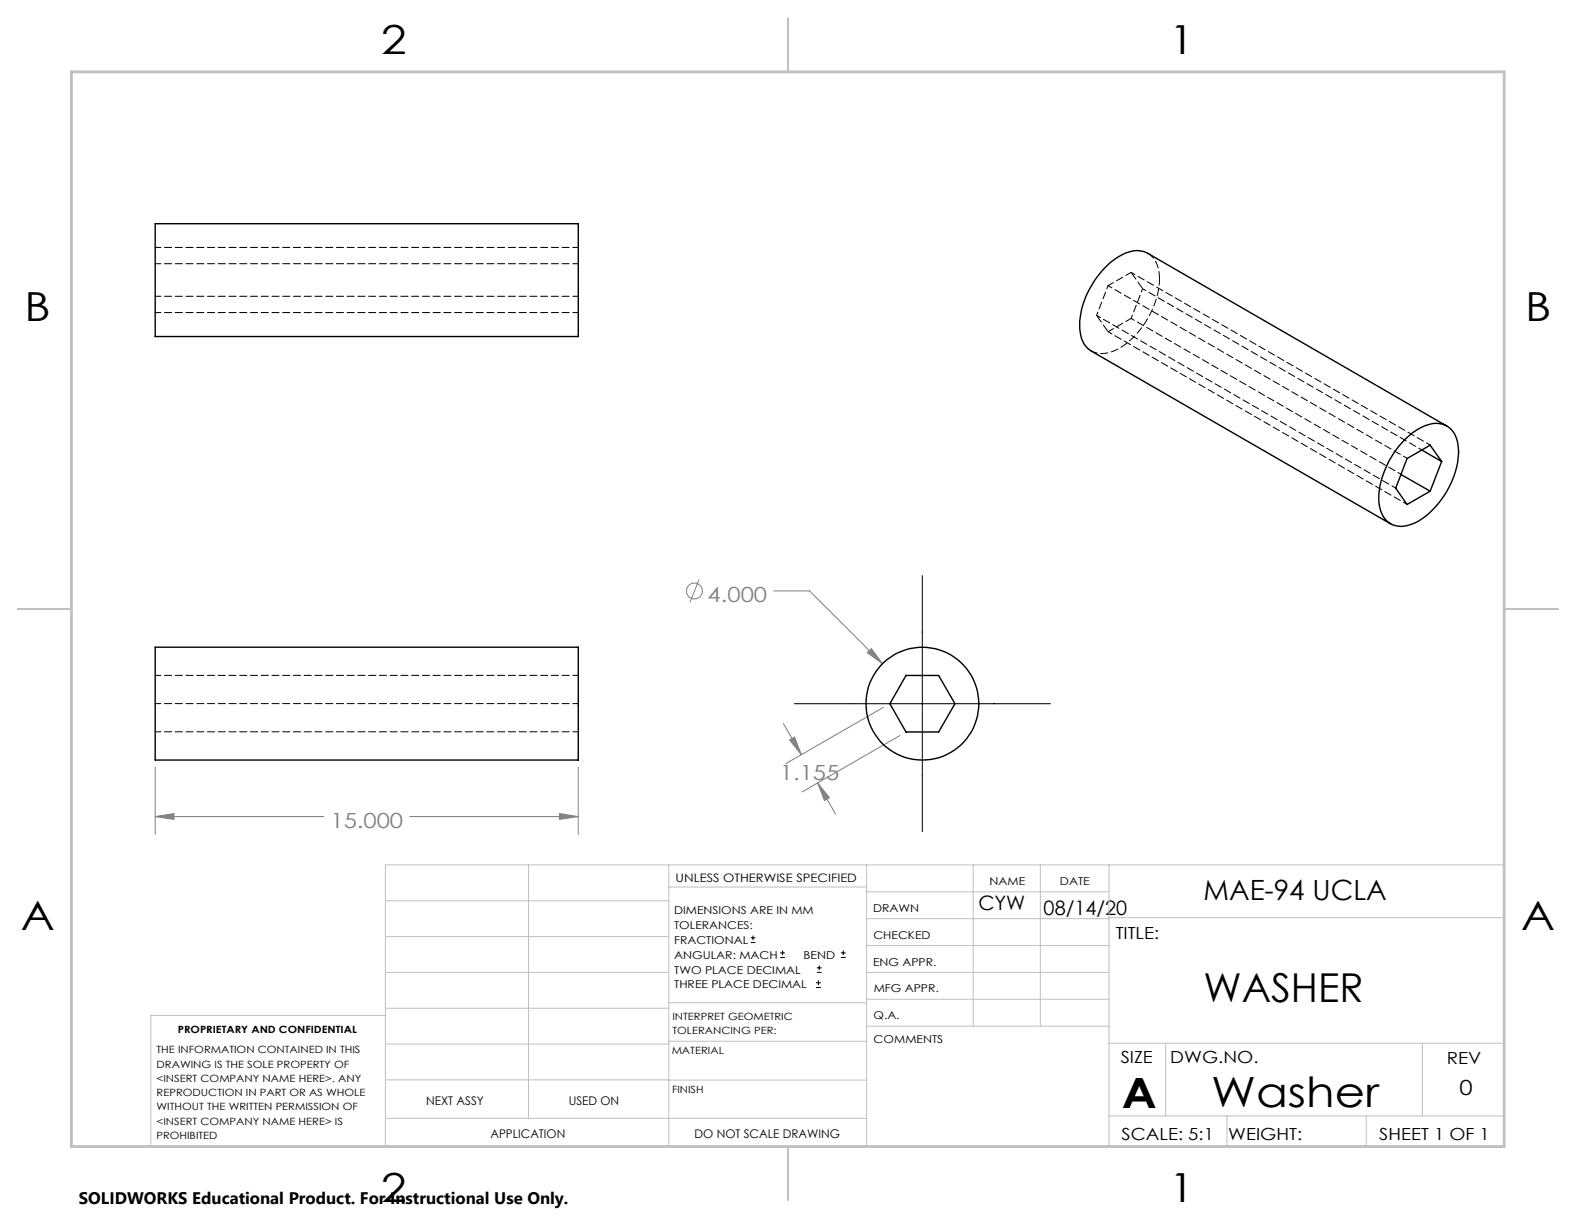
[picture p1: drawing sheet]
<svg xmlns="http://www.w3.org/2000/svg" width="279mm" height="216mm" viewBox="0 0 279 216" stroke-linecap="round" stroke-linejoin="round" font-family="sans-serif">
<g fill="none" stroke="#808080" stroke-width=".18">
<path d="M123.9 102.7l-1.6 4.1M137.2 104.7h6.3l13 13M153.7 115.7l.8-.7 2 2.7zM27.5 136v11.9M102.5 136v11.9M138.9 128.3l3.2 5.5M140 131.2l.9-.5 1.2 3.1zM145 138.8l2 2.6-.8 .5zM145 138.8l3.1 5.5M156.6 125.4l-17.3 10M159.5 130.4l-17.3 10M27.5 144.7l3.3-.5v1z"/>
<path d="M27.5 144.7h29.9M72.6 144.7h29.9M99.2 144.2l3.3 .5-3.3 .5z"/>
<circle cx="123.1" cy="104.7" r="1.41"/>
</g>
<g fill="none" stroke="#000" stroke-width=".18">
<path d="M163.5 102v45.4M140.8 124.7h45.4M133.1 167.1h.8M133.1 166.2h.8M133.5 165.8v.9M138.3 169.7h.8M138.3 168.9h.8M138.7 168.5v.8M144.7 175h.8M144.7 174.2h.8M144.8 172.4h.9M144.8 171.6h.9"/>
<path d="M145.1 173.8v.8M145.2 171.1v.9M149.1 169.7h.8M149.1 168.9h.8M149.5 168.5v.8"/>
</g>
<g fill="none" stroke="#c0c0c0" stroke-width=".18">
<path d="M68.3 159.7h50.3M93.7 153.3v44.9M118.6 153.3v49.9M118.6 157.2h35M153.6 153.3v49.9M153.6 158.1h43M172.5 153.3v28.6M184.4 153.3v28.6M196.6 153.3v49.9M266.7 153.3h-198.4v49.9M68.3 178.7h50.3M68.3 172.4h50.3"/>
<path d="M68.3 166h50.3M68.3 180h-41.6v23.2M118.6 177.7h35M153.6 167.6h43M153.6 162.8h43M153.6 172.4h43M153.6 177.1h43M196.6 162.7h70.1M68.3 198.2h85.3M68.3 185.1h50.3M68.3 191.4h50.3M118.6 191.5h35"/>
<path d="M118.6 184.6h35M153.6 181.9h43M196.6 197.8h70.1M196.6 184.9h70.1M206.7 184.9v12.9M217.5 197.8v5.4M242.2 197.8v5.4M252.2 184.9v12.9"/>
</g>
<path d="M139.7 3.2v9.5M3.1 107.9h9.6M266.7 107.9h9.5M139.7 203.2v9.6" fill="none" stroke="#c0c0c0" stroke-width=".25"/>
<path d="M12.7 12.7h254v190.5h-254z" fill="none" stroke="#c0c0c0" stroke-width=".5"/>
<path d="M27.5 144.7l3.3-.5v1zM99.2 144.2l3.3 .5-3.3 .5zM153.7 115.7l2.8 2-2-2.7zM140 131.2l.9-.5 1.2 3.1zM145 138.8l2 2.6-.8 .5z" fill="#808080"/>
<g fill="none" stroke="#000" stroke-width=".25">
<path d="M27.5 39.7h75v20h-75zM248.9 78.1a8.3 8.3 0 0 1 6.1-3 3.9 3.9 0 0 1 3.5 3.8 14.8 14.8 0 0 1-4.9 11.9 7.3 7.3 0 0 1-6.1 2.4 4 4 0 0 1-3-3.8 14.9 14.9 0 0 1 3.9-10.8zM252.1 79.8l3.5 2M256.5 75.5l-53-30.6a4.5 4.5 0 0 0-4.5 .2 15.4 15.4 0 0 0-7.6 11.9 5.4 5.4 0 0 0 1.9 5.1l53.2 30.8M248.4 84.1l5.1 3M255.6 81.8l-2.1 5.3M255.6 81.8l-2.1-2.9-4.1 2.4-2 5.2 2 2.9 4.1-2.3M27.5 114.7h75v20h-75zM160.6 119.7h5.8l2.9 5-2.9 5.1h-5.8l-2.8-5.1z"/>
<circle cx="163.5" cy="124.7" r="10"/>
</g>
<path d="M27.5 46.7h75M27.5 52.5h75M27.5 43.9h75M27.5 55.4h75M27.5 119.7h75M27.5 124.7h75M27.5 129.7h75" fill="none" stroke="#000" stroke-width=".18" stroke-dasharray="1.3 .6" stroke-dashoffset=".3"/>
<path d="M205.6 49.5a5 5 0 0 0-2.1-4.6" fill="none" stroke="#000" stroke-width=".18" stroke-dasharray="1.3 .6" stroke-dashoffset="-.1"/>
<path d="M196.4 58.8l4.1-2.4M200.5 48.3l-4.1 2.3M193.5 62.2a5.3 5.3 0 0 0 5.5-.8 15.8 15.8 0 0 0 6.6-11.9" fill="none" stroke="#000" stroke-width=".18" stroke-dasharray="1.3 .6" stroke-dashoffset=".2"/>
<path d="M194.4 55.9l53 30.6M196.4 50.6l53.1 30.7M196.4 58.8l53.1 30.6M200.5 48.3l53.1 30.6" fill="none" stroke="#000" stroke-width=".18" stroke-dasharray="1.3 .6" stroke-dashoffset=".5"/>
<path d="M200.5 56.4l47.9 27.7M202.6 51.2l49.5 28.6" fill="none" stroke="#000" stroke-width=".18" stroke-dasharray="1.3 .6" stroke-dashoffset=".6"/>
<path d="M194.4 55.9l2 2.9M202.6 51.2l-2.1-2.9" fill="none" stroke="#000" stroke-width=".18" stroke-dasharray="1.3 .6" stroke-dashoffset="-.2"/>
<path d="M196.4 50.6l-2 5.3M200.5 56.4l2.1-5.2" fill="none" stroke="#000" stroke-width=".18" stroke-dasharray="1.3 .6" stroke-dashoffset=".7"/>
<g font-size="7.4">
<text x="198.9" y="196.3">A</text>
<text x="214.7" y="196.2">Washer</text>
</g>
<g font-size="7.1">
<text x="67.6" y="9.7">2</text>
<text x="207.3" y="9.7">1</text>
<text x="4.4" y="56.9">B</text>
<text x="270.4" y="56.9">B</text>
<text x="3.7" y="164.9">A</text>
<text x="269.7" y="164.9">A</text>
<text x="213.4" y="177.6">WASHER</text>
<text x="67.6" y="213.1">2</text>
<text x="207.3" y="213.1">1</text>
</g>
<text font-size="4.9" x="213.4" y="159.5">MAE-94 UCLA</text>
<g font-size="3.7" fill="#808080">
<text x="125.5" y="106.7">4.000</text>
<text x="138.3" y="138.3">1.155</text>
<text x="58.6" y="146.7">15.000</text>
</g>
<text font-size="3.7" x="258.7" y="194.1">0</text>
<g font-size="3.5">
<text x="173.5" y="161.2">CYW</text>
<text x="185" y="162.1">08/14/20</text>
</g>
<g font-size="3">
<text x="197.8" y="166.4">TITLE:</text>
<text x="198.7" y="188.4">SIZE</text>
<text x="207.5" y="188.4">DWG.NO.</text>
<text x="256.5" y="188.5">REV</text>
<text x="198.8" y="202">SCALE: 5:1</text>
<text x="217.7" y="202.1">WEIGHT:</text>
<text x="244.5" y="202">SHEET 1 OF 1</text>
<text x="14" y="213.5">SOLIDWORKS Educational Product. For Instructional Use Only.</text>
</g>
<g font-size="2.1">
<text x="119.8" y="156.4">UNLESS OTHERWISE SPECIFIED</text>
<text x="75.5" y="195.9">NEXT ASSY</text>
<text x="100.9" y="195.9">USED ON</text>
<text x="87" y="201.7">APPLICATION</text>
<text x="123.1" y="201.8">DO NOT SCALE DRAWING</text>
</g>
<g font-size="1.9">
<text x="119.5" y="162">DIMENSIONS ARE IN MM</text>
<text x="154.8" y="161.6">DRAWN</text>
<text x="175.4" y="156.8">NAME</text>
<text x="187.9" y="156.9">DATE</text>
<text x="119.5" y="164.6">TOLERANCES:</text>
<text x="119.5" y="167.3">FRACTIONAL</text>
<text x="154.9" y="166.5">CHECKED</text>
<text x="119.5" y="169.9">ANGULAR: MACH</text>
<text x="119.5" y="172.6">TWO PLACE DECIMAL</text>
<text x="142.5" y="169.9">BEND</text>
<text x="154.8" y="171.2">ENG APPR.</text>
<text x="119.5" y="175.2">THREE PLACE DECIMAL</text>
<text x="154.9" y="175.9">MFG APPR.</text>
<text x="154.9" y="180.6">Q.A.</text>
<text x="154.9" y="184.8">COMMENTS</text>
</g>
<g font-size="1.8">
<text x="31.5" y="183.1">PROPRIETARY AND CONFIDENTIAL</text>
<text x="119.2" y="180.8">INTERPRET GEOMETRIC</text>
<text x="119.2" y="183.3">TOLERANCING PER:</text>
<text x="27.8" y="186.7">THE INFORMATION CONTAINED IN THIS</text>
<text x="27.8" y="189.2">DRAWING IS THE SOLE PROPERTY OF</text>
<text x="27.8" y="191.8">&lt;INSERT COMPANY NAME HERE&gt;. ANY</text>
<text x="119.1" y="186.9">MATERIAL</text>
<text x="27.8" y="194.3">REPRODUCTION IN PART OR AS WHOLE</text>
<text x="27.8" y="196.8">WITHOUT THE WRITTEN PERMISSION OF</text>
<text x="119.1" y="193.7">FINISH</text>
<text x="27.8" y="199.3">&lt;INSERT COMPANY NAME HERE&gt; IS</text>
<text x="27.8" y="201.9">PROHIBITED</text>
</g>
</svg>
